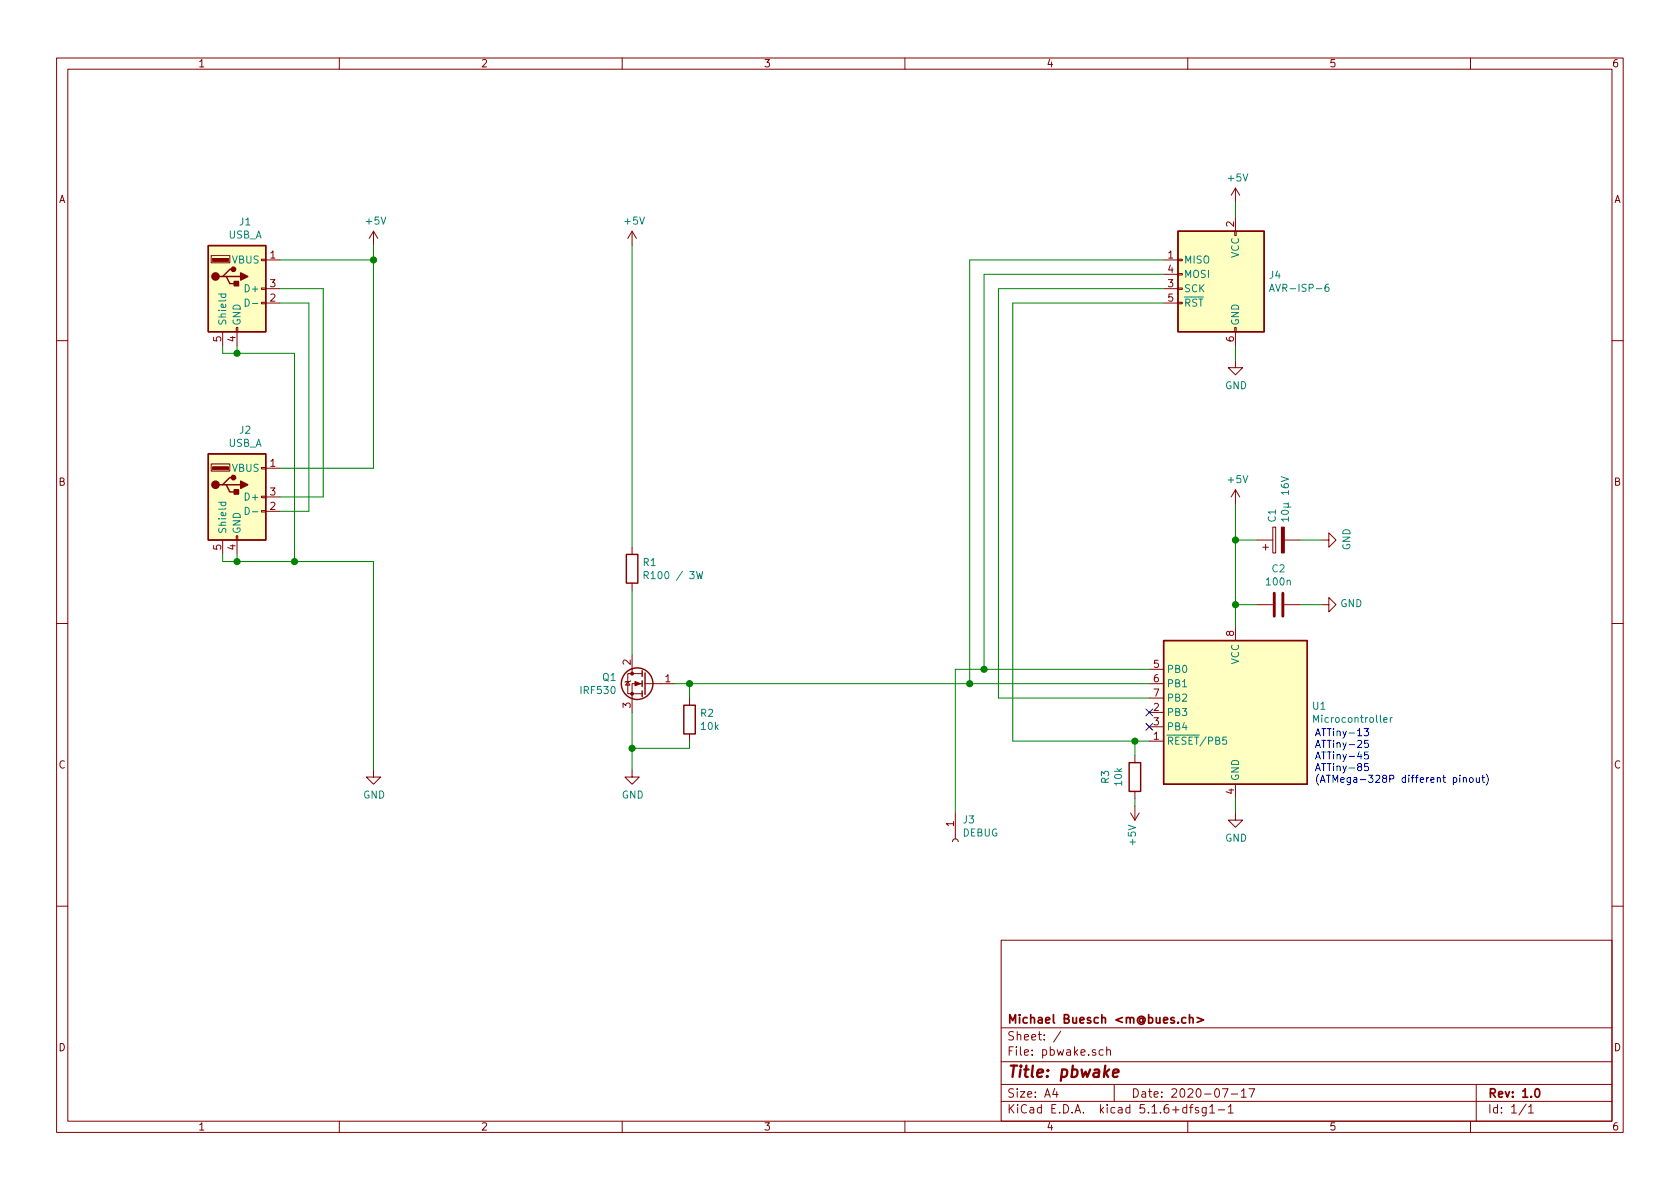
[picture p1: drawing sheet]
EESchema Schematic File Version 4
EELAYER 30 0
EELAYER END
$Descr A4 11693 8268
encoding utf-8
Sheet 1 1
Title "pbwake"
Date "2020-07-17"
Rev "1.0"
Comp "Michael Buesch <m@bues.ch>"
Comment1 ""
Comment2 ""
Comment3 ""
Comment4 ""
$EndDescr
$Comp
L Connector:USB_A J1
U 1 1
P 1650 2000
F 0 "J1" H 1707 2467 50  0000 C CNN
F 1 "USB_A" H 1707 2376 50  0000 C CNN
F 2 "" H 1800 1950 50  0001 C CNN
F 3 " ~" H 1800 1950 50  0001 C CNN
	1    1650 2000
	1    0    0    -1  
$EndComp
$Comp
L Connector:USB_A J2
U 1 1
P 1650 3450
F 0 "J2" H 1707 3917 50  0000 C CNN
F 1 "USB_A" H 1707 3826 50  0000 C CNN
F 2 "" H 1800 3400 50  0001 C CNN
F 3 " ~" H 1800 3400 50  0001 C CNN
	1    1650 3450
	1    0    0    -1  
$EndComp
Wire Wire Line
	1650 2400 1650 2450
Wire Wire Line
	1650 2450 1550 2450
Wire Wire Line
	1550 2450 1550 2400
Connection ~ 1650 2450
$Comp
L power:GND #PWR02
U 1 1
P 2600 5350
F 0 "#PWR02" H 2600 5100 50  0001 C CNN
F 1 "GND" H 2605 5177 50  0000 C CNN
F 2 "" H 2600 5350 50  0001 C CNN
F 3 "" H 2600 5350 50  0001 C CNN
	1    2600 5350
	1    0    0    -1  
$EndComp
Wire Wire Line
	1550 3850 1550 3900
Wire Wire Line
	1550 3900 1650 3900
Connection ~ 1650 3900
Wire Wire Line
	1650 3900 1650 3850
Wire Wire Line
	1950 2100 2150 2100
Wire Wire Line
	2150 2100 2150 3550
Wire Wire Line
	2150 3550 1950 3550
Wire Wire Line
	1950 2000 2250 2000
Wire Wire Line
	2250 2000 2250 3450
Wire Wire Line
	2250 3450 1950 3450
$Comp
L MCU_Microchip_ATtiny:ATtiny13-20PU U1
U 1 1
P 8600 4950
F 0 "U1" H 8070 4996 50  0000 R CNN
F 1 "Microcontroller" H 8070 4905 50  0000 R CNN
F 2 "Package_DIP:DIP-8_W7.62mm" H 8600 4950 50  0001 C CIN
F 3 "http://ww1.microchip.com/downloads/en/DeviceDoc/doc2535.pdf" H 8600 4950 50  0001 C CNN
	1    8600 4950
	-1   0    0    -1  
$EndComp
$Comp
L power:GND #PWR09
U 1 1
P 8600 5650
F 0 "#PWR09" H 8600 5400 50  0001 C CNN
F 1 "GND" H 8605 5477 50  0000 C CNN
F 2 "" H 8600 5650 50  0001 C CNN
F 3 "" H 8600 5650 50  0001 C CNN
	1    8600 5650
	1    0    0    -1  
$EndComp
$Comp
L Device:R R3
U 1 1
P 7900 5400
F 0 "R3" V 7693 5400 50  0000 C CNN
F 1 "10k" V 7784 5400 50  0000 C CNN
F 2 "" V 7830 5400 50  0001 C CNN
F 3 "~" H 7900 5400 50  0001 C CNN
	1    7900 5400
	1    0    0    -1  
$EndComp
$Comp
L Connector:AVR-ISP-6 J4
U 1 1
P 8500 2000
F 0 "J4" H 8170 2096 50  0000 R CNN
F 1 "AVR-ISP-6" H 8170 2005 50  0000 R CNN
F 2 "" V 8250 2050 50  0001 C CNN
F 3 " ~" H 7225 1450 50  0001 C CNN
	1    8500 2000
	-1   0    0    -1  
$EndComp
$Comp
L Transistor_FET:IRF540N Q1
U 1 1
P 4500 4750
F 0 "Q1" H 4705 4796 50  0000 L CNN
F 1 "IRF530" H 4705 4705 50  0000 L CNN
F 2 "Package_TO_SOT_THT:TO-220-3_Vertical" H 4750 4675 50  0001 L CIN
F 3 "" H 4500 4750 50  0001 L CNN
	1    4500 4750
	-1   0    0    -1  
$EndComp
$Comp
L Device:R R2
U 1 1
P 4800 5000
F 0 "R2" H 4870 5046 50  0000 L CNN
F 1 "10k" H 4870 4955 50  0000 L CNN
F 2 "" V 4730 5000 50  0001 C CNN
F 3 "~" H 4800 5000 50  0001 C CNN
	1    4800 5000
	1    0    0    -1  
$EndComp
$Comp
L power:GND #PWR04
U 1 1
P 4400 5350
F 0 "#PWR04" H 4400 5100 50  0001 C CNN
F 1 "GND" H 4405 5177 50  0000 C CNN
F 2 "" H 4400 5350 50  0001 C CNN
F 3 "" H 4400 5350 50  0001 C CNN
	1    4400 5350
	1    0    0    -1  
$EndComp
Wire Wire Line
	4400 4950 4400 5200
Wire Wire Line
	4800 5150 4800 5200
Wire Wire Line
	4800 5200 4400 5200
Connection ~ 4400 5200
Wire Wire Line
	4400 5200 4400 5350
Wire Wire Line
	4800 4750 4700 4750
Wire Wire Line
	4800 4750 4800 4850
Wire Wire Line
	1950 1800 2600 1800
Wire Wire Line
	2600 3250 1950 3250
Wire Wire Line
	8600 5550 8600 5650
Wire Wire Line
	8100 2100 7050 2100
Wire Wire Line
	7050 5150 7900 5150
Connection ~ 7900 5150
Wire Wire Line
	7900 5150 8000 5150
Wire Wire Line
	8000 4850 6950 4850
Wire Wire Line
	6950 2000 8100 2000
Wire Wire Line
	6850 1900 8100 1900
Wire Wire Line
	6850 4650 8000 4650
Wire Wire Line
	8100 1800 6750 1800
Wire Wire Line
	6750 4750 8000 4750
$Comp
L power:GND #PWR07
U 1 1
P 8600 2500
F 0 "#PWR07" H 8600 2250 50  0001 C CNN
F 1 "GND" H 8605 2327 50  0000 C CNN
F 2 "" H 8600 2500 50  0001 C CNN
F 3 "" H 8600 2500 50  0001 C CNN
	1    8600 2500
	1    0    0    -1  
$EndComp
Wire Wire Line
	8600 2400 8600 2500
$Comp
L power:+5V #PWR01
U 1 1
P 2600 1700
F 0 "#PWR01" H 2600 1550 50  0001 C CNN
F 1 "+5V" H 2615 1873 50  0000 C CNN
F 2 "" H 2600 1700 50  0001 C CNN
F 3 "" H 2600 1700 50  0001 C CNN
	1    2600 1700
	1    0    0    -1  
$EndComp
Wire Wire Line
	2600 1700 2600 1800
Wire Wire Line
	1650 2450 2050 2450
Wire Wire Line
	2050 2450 2050 3900
Wire Wire Line
	2050 3900 1650 3900
Wire Wire Line
	2050 3900 2600 3900
Wire Wire Line
	2600 3900 2600 5350
Connection ~ 2050 3900
$Comp
L power:+5V #PWR03
U 1 1
P 4400 1700
F 0 "#PWR03" H 4400 1550 50  0001 C CNN
F 1 "+5V" H 4415 1873 50  0000 C CNN
F 2 "" H 4400 1700 50  0001 C CNN
F 3 "" H 4400 1700 50  0001 C CNN
	1    4400 1700
	1    0    0    -1  
$EndComp
$Comp
L power:+5V #PWR05
U 1 1
P 7900 5600
F 0 "#PWR05" H 7900 5450 50  0001 C CNN
F 1 "+5V" V 7915 5728 50  0000 L CNN
F 2 "" H 7900 5600 50  0001 C CNN
F 3 "" H 7900 5600 50  0001 C CNN
	1    7900 5600
	-1   0    0    1   
$EndComp
$Comp
L power:+5V #PWR08
U 1 1
P 8600 3500
F 0 "#PWR08" H 8600 3350 50  0001 C CNN
F 1 "+5V" H 8615 3673 50  0000 C CNN
F 2 "" H 8600 3500 50  0001 C CNN
F 3 "" H 8600 3500 50  0001 C CNN
	1    8600 3500
	1    0    0    -1  
$EndComp
$Comp
L power:+5V #PWR06
U 1 1
P 8600 1400
F 0 "#PWR06" H 8600 1250 50  0001 C CNN
F 1 "+5V" H 8615 1573 50  0000 C CNN
F 2 "" H 8600 1400 50  0001 C CNN
F 3 "" H 8600 1400 50  0001 C CNN
	1    8600 1400
	1    0    0    -1  
$EndComp
Wire Wire Line
	7900 5600 7900 5550
Wire Wire Line
	8600 1400 8600 1500
Wire Wire Line
	2600 1800 2600 3250
Connection ~ 2600 1800
NoConn ~ 8000 5050
$Comp
L Device:C C2
U 1 1
P 8900 4200
F 0 "C2" V 8648 4200 50  0000 C CNN
F 1 "100n" V 8739 4200 50  0000 C CNN
F 2 "" H 8938 4050 50  0001 C CNN
F 3 "~" H 8900 4200 50  0001 C CNN
	1    8900 4200
	0    1    1    0   
$EndComp
$Comp
L Device:CP C1
U 1 1
P 8900 3750
F 0 "C1" H 9018 3796 50  0000 L CNN
F 1 "10µ 16V" H 9018 3705 50  0000 L CNN
F 2 "" H 8938 3600 50  0001 C CNN
F 3 "~" H 8900 3750 50  0001 C CNN
	1    8900 3750
	0    -1   -1   0   
$EndComp
Wire Wire Line
	7050 2100 7050 5150
Wire Wire Line
	6950 2000 6950 4850
Wire Wire Line
	6850 1900 6850 4650
Wire Wire Line
	6750 1800 6750 4750
Wire Wire Line
	8750 4200 8600 4200
Connection ~ 8600 4200
Wire Wire Line
	8600 4200 8600 4350
$Comp
L power:GND #PWR010
U 1 1
P 9200 3750
F 0 "#PWR010" H 9200 3500 50  0001 C CNN
F 1 "GND" H 9205 3577 50  0000 C CNN
F 2 "" H 9200 3750 50  0001 C CNN
F 3 "" H 9200 3750 50  0001 C CNN
	1    9200 3750
	0    -1   -1   0   
$EndComp
$Comp
L power:GND #PWR011
U 1 1
P 9200 4200
F 0 "#PWR011" H 9200 3950 50  0001 C CNN
F 1 "GND" V 9205 4072 50  0000 R CNN
F 2 "" H 9200 4200 50  0001 C CNN
F 3 "" H 9200 4200 50  0001 C CNN
	1    9200 4200
	0    -1   -1   0   
$EndComp
Wire Wire Line
	9050 4200 9200 4200
Wire Wire Line
	7900 5250 7900 5150
$Comp
L Connector:Conn_01x01_Female J3
U 1 1
P 6650 5850
F 0 "J3" V 6496 5898 50  0000 L CNN
F 1 "DEBUG" V 6587 5898 50  0000 L CNN
F 2 "" H 6650 5850 50  0001 C CNN
F 3 "~" H 6650 5850 50  0001 C CNN
	1    6650 5850
	0    1    1    0   
$EndComp
Wire Wire Line
	8600 3500 8600 3750
Wire Wire Line
	8600 3750 8750 3750
Wire Wire Line
	9050 3750 9200 3750
Connection ~ 8600 3750
Wire Wire Line
	8600 3750 8600 4200
Connection ~ 4800 4750
Connection ~ 6750 4750
Wire Wire Line
	4800 4750 6750 4750
$Comp
L Device:R R1
U 1 1
P 4400 3950
F 0 "R1" H 4470 3996 50  0000 L CNN
F 1 "R100 / 3W" H 4470 3905 50  0000 L CNN
F 2 "" V 4330 3950 50  0001 C CNN
F 3 "~" H 4400 3950 50  0001 C CNN
	1    4400 3950
	1    0    0    -1  
$EndComp
Wire Wire Line
	4400 4100 4400 4550
Wire Wire Line
	4400 3800 4400 1700
Wire Wire Line
	6650 4650 6850 4650
Wire Wire Line
	6650 4650 6650 5650
Connection ~ 6850 4650
NoConn ~ 8000 4950
Text Notes 9150 5450 0    50   ~ 0
ATTiny-13\nATTiny-25\nATTiny-45\nATTiny-85\n(ATMega-328P different pinout)
$EndSCHEMATC
